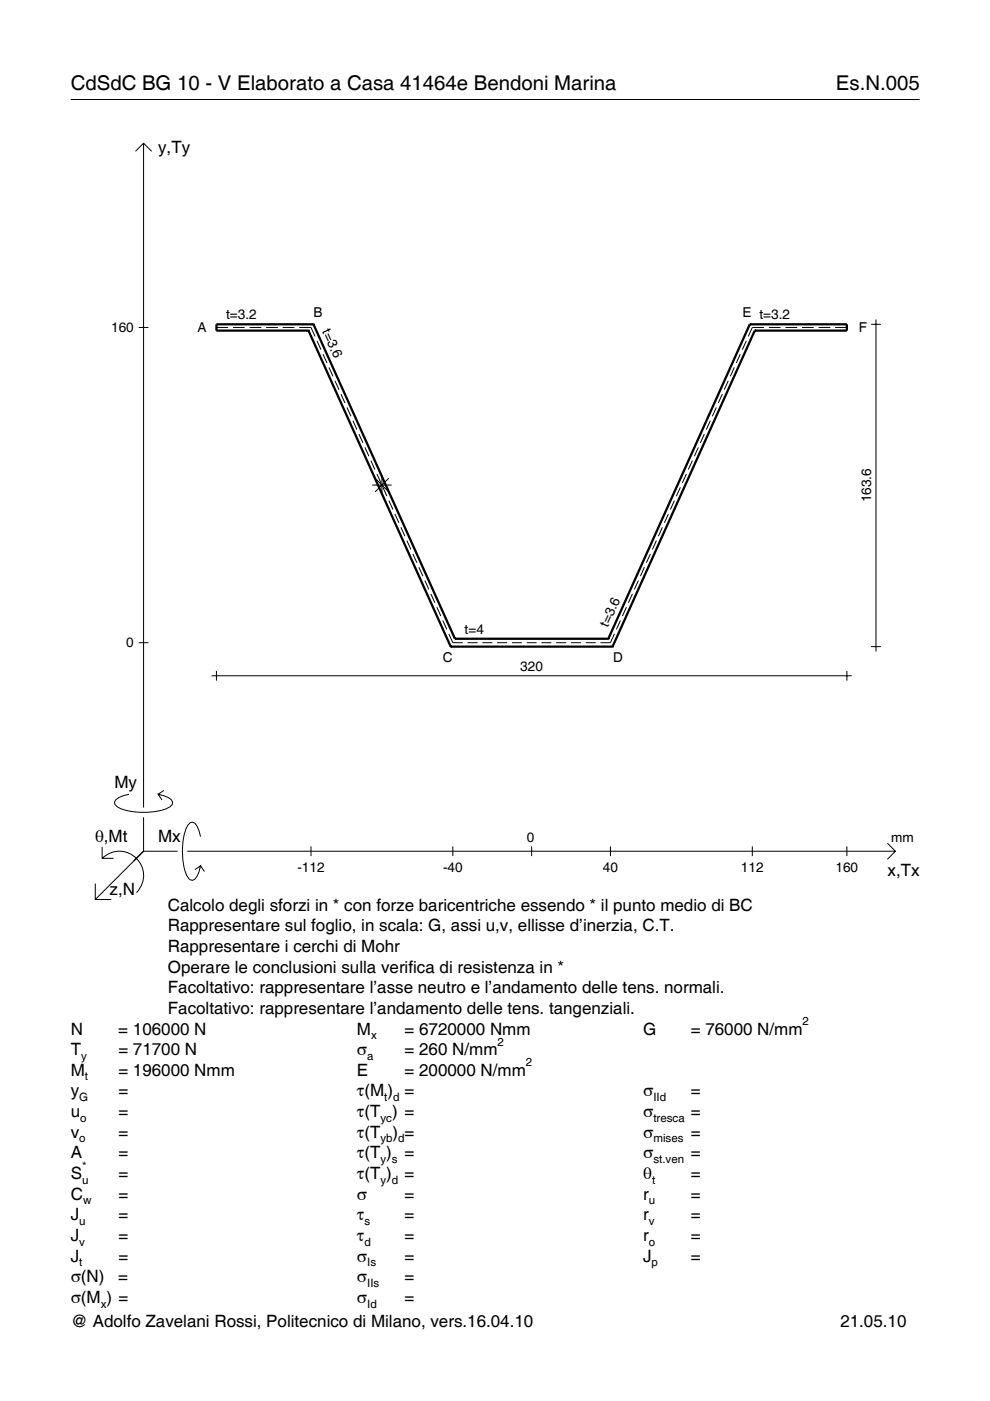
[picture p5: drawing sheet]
<svg xmlns="http://www.w3.org/2000/svg" width="210mm" height="297mm" viewBox="0 0 210 297" stroke-linecap="round" stroke-linejoin="round" font-family="sans-serif">
<g fill="none" stroke="#000" stroke-width=".21">
<path d="M15 21.1h180M28.7 32.1l1.7-1.7 1.8 1.7M30.4 30.4v140.8M29.4 69.4h2.1M45.9 69.4h2.5M49.4 69.4h2.5M52.9 69.4h2.5M56.4 69.4h2.5M59.9 69.4h2.5M63.4 69.4h2.5l.9 1.9M67.2 72.3l.9 1.8M68.5 75.1l.8 1.9"/>
<path d="M69.7 77.9l.9 1.9M155.7 77.9l-.9 1.9M157 75.1l-.9 1.9M158.2 72.3l-.8 1.8M162 69.4h-2.5l-.8 1.9M163 69.4h2.5M166.5 69.4h2.5M170 69.4h2.5M173.6 69.4h2.4M177.1 69.4h2.5M184.7 68.8h2.1M185.7 67.7v70.4"/>
<path d="M71 80.7l.9 1.9M72.3 83.5l.8 1.9M73.6 86.4l.8 1.9M74.8 89.2l.9 1.9M76.1 92l.8 1.9M77.4 94.8l.8 1.9M78.6 97.7l.9 1.9M146.8 97.7l-.9 1.9M148.1 94.8l-.9 1.9M149.3 92l-.8 1.9M150.6 89.2l-.8 1.9M151.9 86.4l-.9 1.9"/>
<path d="M153.1 83.5l-.8 1.9M154.4 80.7l-.8 1.9M78.9 102.8h4.1M79.5 101.4l2.9 2.9M79.9 100.5l.9 1.9M81 100.8v4.1M81.2 103.3l.8 1.9M82.4 101.4l-2.9 2.9M82.5 106.1l.8 1.9M83.7 109l.9 1.8M85 111.8l.8 1.9M86.3 114.6l.8 1.9"/>
<path d="M87.5 117.4l.9 1.9M137.9 117.4l-.9 1.9M139.2 114.6l-.9 1.9M140.4 111.8l-.8 1.9M141.7 109l-.8 1.8M143 106.1l-.9 1.9M144.3 103.3l-.9 1.9M145.5 100.5l-.8 1.9M29.4 136.3h2.1M88.8 120.3l.9 1.8M90.1 123.1l.8 1.9M91.3 125.9l.9 1.9"/>
<path d="M92.6 128.7l.9 1.9M93.9 131.6l.8 1.8M95.2 134.4l.8 1.9h2.1M99.1 136.3h2.1M102.3 136.3h2.1M105.4 136.3h2.1M108.5 136.3h2.1M111.7 136.3h2.1M114.8 136.3h2.1M117.9 136.3h2.1M121.1 136.3h2.1M124.2 136.3h2.1"/>
<path d="M130.3 134.4l-.9 1.9h-2.1M131.5 131.6l-.8 1.8M132.8 128.7l-.8 1.9M134.1 125.9l-.9 1.9M135.4 123.1l-.9 1.9M136.6 120.3l-.8 1.8M184.7 137.1h2.1M44.9 143.3h135.7M45.9 142.2v2.1M179.6 142.2v2.1M21.7 179.6v2.4h2.4M27.3 168.4a3.6 3.6 0 0 0-3 1.7l.1 .5a5.6 5.6 0 0 0 3.8 1.5 13.4 13.4 0 0 0 7.8-1l.5-.5 .1-.5a3.6 3.6 0 0 0-3.1-1.7l.8 1.2"/>
<path d="M30.4 173.3v7.2M34.7 167.6l-1.2 .8M42.5 177.4a3.6 3.6 0 0 0-1.7-3.1l-.5 .1a5.7 5.7 0 0 0-1.5 3.8 13.9 13.9 0 0 0 1.1 7.9l.4 .4 .5 .1a3.6 3.6 0 0 0 1.7-3l-1.2 .8M65.9 179.4v2.1M96 179.4v2.1M112.7 179.4v2.1M129.4 179.4v2.1M159.5 179.4v2.1M179.6 179.4v2.1M188.1 178.8l1.7 1.7-1.7 1.7M20.2 187.3v3.4h3.4M21.7 182a5.1 5.1 0 0 1 7.2 0 5.1 5.1 0 0 1 0 7.3"/>
<path d="M30.4 180.5l-10.2 10.2M30.4 180.5h7.2M39.7 180.5h150.1M42.5 183.6l.8 1.2"/>
</g>
<g fill="none" stroke="#000" stroke-width=".48">
<path d="M65.4 70.1h.1M65.4 70.1l30.2 67M66.5 68.8h.1M66.5 68.8h-20.6v1.3h19.5M66.5 68.8l30 66.6M159 68.8h.1M159 68.8h20.6v1.3h-19.6M159 68.8l-30 66.6M160 70.1h.1M160 70.1l-30.1 67M95.6 137.1h.1M95.6 137.1h34.3"/>
<path d="M96.5 135.4h.1M96.5 135.4h32.5M129 135.4h.1M129.9 137.1h.1"/>
</g>
<g font-size="4.3">
<text x="15" y="19">CdSdC BG 10 - V Elaborato a Casa 41464e Bendoni Marina</text>
<text x="177.2" y="19">Es.N.005</text>
</g>
<g font-size="3.6">
<text x="33.5" y="32.4">y,Ty</text>
<text x="24.3" y="167.1">My</text>
<text x="20.1" y="178.4">θ,Mt</text>
<text x="33.5" y="178.4">Mx</text>
<text x="188.2" y="185.6">x,Tx</text>
<text x="23.2" y="189.7">z,N</text>
<text x="35.6" y="193.1">Calcolo degli sforzi in * con forze baricentriche essendo * il punto medio di BC</text>
<text x="35.6" y="197.5">Rappresentare sul foglio, in scala: G, assi u,v, ellisse d’inerzia, C.T.</text>
<text x="35.6" y="201.8">Rappresentare i cerchi di Mohr</text>
<text x="35.6" y="206.2">Operare le conclusioni sulla verifica di resistenza in *</text>
<text x="35.6" y="210.6">Facoltativo: rappresentare l’asse neutro e l’andamento delle tens. normali.</text>
<text x="35.6" y="215">Facoltativo: rappresentare l’andamento delle tens. tangenziali.</text>
<text x="15" y="219.3">N</text>
<text x="25.1" y="219.3">= 106000 N</text>
<text x="75.7" y="219.3">M</text>
<text x="85.8" y="219.3">= 6720000 Nmm</text>
<text x="136.4" y="219.3">G</text>
<text x="146.5" y="219.3">= 76000 N/mm</text>
<text x="15" y="223.7">T</text>
<text x="25.1" y="223.7">= 71700 N</text>
<text x="75.7" y="223.7">σ</text>
<text x="85.8" y="223.7">= 260 N/mm</text>
<text x="15" y="228.1">M</text>
<text x="15" y="232.5">y</text>
<text x="25.1" y="228.1">= 196000 Nmm</text>
<text x="25.1" y="232.5">=</text>
<text x="75.7" y="228.1">E</text>
<text x="75.7" y="232.5">τ(M ) =</text>
<text x="85.8" y="228.1">= 200000 N/mm</text>
<text x="136.4" y="232.5">σ</text>
<text x="146.5" y="232.5">=</text>
<text x="15" y="236.8">u</text>
<text x="25.1" y="236.8">=</text>
<text x="75.7" y="236.8">τ(T ) =</text>
<text x="136.4" y="236.8">σ</text>
<text x="146.5" y="236.8">=</text>
<text x="15" y="241.2">v</text>
<text x="15" y="245.6">A</text>
<text x="25.1" y="241.2">=</text>
<text x="25.1" y="245.6">=</text>
<text x="75.7" y="245.6">τ(T )</text>
<text x="75.7" y="241.2">τ(T</text>
<text x="83.3" y="241.2">) =</text>
<text x="85.8" y="245.6">=</text>
<text x="136.4" y="241.2">σ</text>
<text x="136.4" y="245.6">σ</text>
<text x="146.5" y="241.2">=</text>
<text x="146.5" y="245.6">=</text>
<text x="15" y="250">S</text>
<text x="25.1" y="250">=</text>
<text x="75.7" y="250">τ(T )</text>
<text x="85.8" y="250">=</text>
<text x="136.4" y="250">θ</text>
<text x="146.5" y="250">=</text>
<text x="15" y="254.3">C</text>
<text x="25.1" y="254.3">=</text>
<text x="75.7" y="254.3">σ</text>
<text x="85.8" y="254.3">=</text>
<text x="136.4" y="254.3">r</text>
<text x="146.5" y="254.3">=</text>
<text x="15" y="258.7">J</text>
<text x="15" y="263.1">J</text>
<text x="25.1" y="258.7">=</text>
<text x="25.1" y="263.1">=</text>
<text x="75.7" y="258.7">τ</text>
<text x="75.7" y="263.1">τ</text>
<text x="85.8" y="258.7">=</text>
<text x="85.8" y="263.1">=</text>
<text x="136.4" y="258.7">r</text>
<text x="136.4" y="263.1">r</text>
<text x="146.5" y="258.7">=</text>
<text x="146.5" y="263.1">=</text>
<text x="15" y="267.5">J</text>
<text x="25.1" y="267.5">=</text>
<text x="75.7" y="267.5">σ</text>
<text x="85.8" y="267.5">=</text>
<text x="136.4" y="267.5">J</text>
<text x="146.5" y="267.5">=</text>
<text x="15" y="271.8">σ(N)</text>
<text x="25.1" y="271.8">=</text>
<text x="75.7" y="271.8">σ</text>
<text x="85.8" y="271.8">=</text>
<text x="15" y="276.2">σ(M ) =</text>
<text x="15" y="281.4">@ Adolfo Zavelani Rossi, Politecnico di Milano, vers.16.04.10</text>
<text x="75.7" y="276.2">σ</text>
<text x="85.8" y="276.2">=</text>
<text x="178.2" y="281.4">21.05.10</text>
</g>
<g font-size="2.9">
<text x="23.6" y="70.4">160</text>
<text x="41.9" y="70.3">A</text>
<text x="47.9" y="67.7">t=3.2</text>
<text x="66.5" y="67.2">B</text>
<text x="68.2" y="70.2" transform="rotate(66 68.2 70.2)">t=3.6</text>
<text x="157.5" y="67.2">E t=3.2</text>
<text x="182.1" y="70.3">F</text>
<text x="184.7" y="106.5" transform="rotate(-90 184.7 106.5)">163.6</text>
<text x="26.8" y="137.3">0</text>
<text x="98.5" y="134.4">t=4</text>
<text x="128.9" y="133.1" transform="rotate(-66 128.9 133.1)">t=3.6</text>
<text x="93.9" y="140.4">C</text>
<text x="110.3" y="142.2">320</text>
<text x="130" y="140.4">D</text>
<text x="111.7" y="178.4">0</text>
<text x="189" y="178.4">mm</text>
<text x="63.1" y="184.9">-112</text>
<text x="93.9" y="184.9">-40</text>
<text x="127.8" y="184.9">40</text>
<text x="157.1" y="184.9">112</text>
<text x="177.2" y="184.9">160</text>
</g>
<g font-size="2.4">
<text x="78.7" y="220.3">x</text>
<text x="105.5" y="221.7">2</text>
<text x="170.2" y="217.3">2</text>
<text x="17.2" y="224.7">y</text>
<text x="77.9" y="224.7">a</text>
<text x="111.5" y="226.1">2</text>
<text x="16.8" y="233.5">G</text>
<text x="18" y="229.1">t</text>
<text x="81.5" y="233.5">t d</text>
<text x="138.5" y="233.5">IId</text>
<text x="17" y="237.8">o</text>
<text x="80.7" y="237.8">yc</text>
<text x="138.5" y="237.8">tresca</text>
<text x="16.8" y="242.2">o</text>
<text x="80.7" y="242.2">yb d</text>
<text x="138.5" y="242.2">mises</text>
<text x="17.4" y="251">u</text>
<text x="17.4" y="248">*</text>
<text x="80.7" y="246.6">y s</text>
<text x="80.7" y="251">y d</text>
<text x="138.2" y="251">t</text>
<text x="138.5" y="246.6">st.ven</text>
<text x="17.6" y="255.3">w</text>
<text x="137.6" y="255.3">u</text>
<text x="16.8" y="259.7">u</text>
<text x="77.3" y="259.7">s</text>
<text x="137.6" y="259.7">v</text>
<text x="16.8" y="264.1">v</text>
<text x="16.8" y="268.5">t</text>
<text x="77.3" y="264.1">d</text>
<text x="77.9" y="268.5">Is</text>
<text x="137.6" y="264.1">o</text>
<text x="138.2" y="268.5">p</text>
<text x="77.9" y="272.8">IIs</text>
<text x="21.4" y="277.2">x</text>
<text x="77.9" y="277.2">Id</text>
</g>
</svg>
